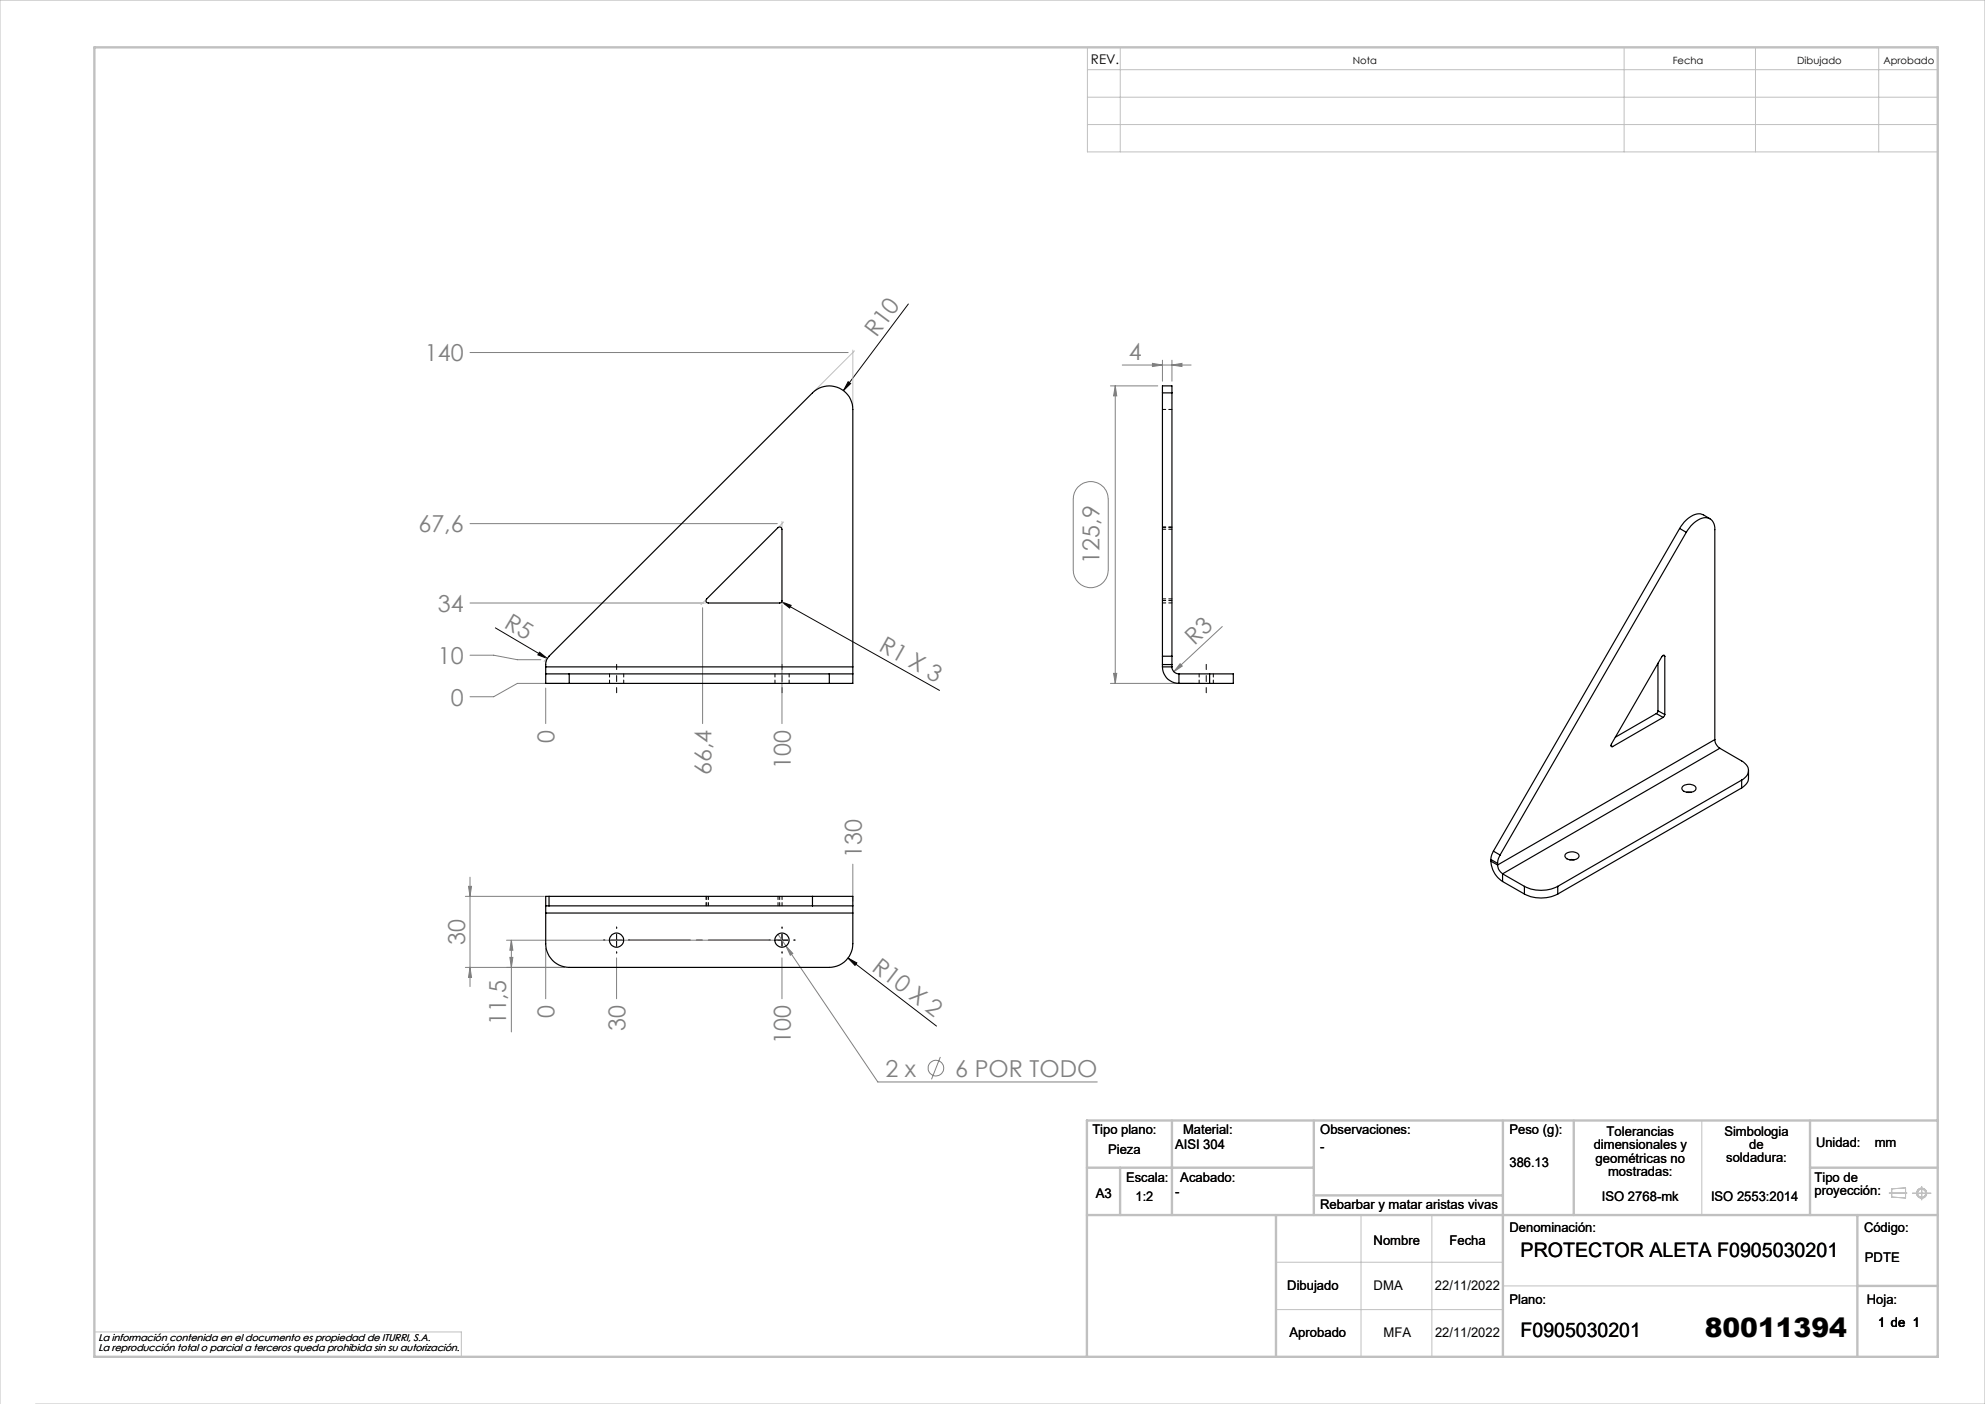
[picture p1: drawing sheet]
<svg xmlns="http://www.w3.org/2000/svg" width="420mm" height="297mm" viewBox="0 0 420 297" stroke-linecap="round" stroke-linejoin="round" font-family="sans-serif">
<g fill="none" stroke="#c0c0c0" stroke-width=".21">
<path d="M230.1 10h179.9v22.1h-179.9zM230.1 14.7h179.9M237 10v22.1M343.6 10v22.1M371.4 10v22.1M397.5 10v22.1M230.1 20.6h179.9M230.1 26.3h179.9M180.4 74v12.1M180.8 74.2l-8.5 8.6M165.5 110.3v1.2M165.8 110.4l-.8 .9"/>
<path d="M115.5 139.1v1M115.8 139.2l-.7 .7M148.2 127.6h1.2M149.2 127.1l-.9 .8M165.9 127.6h-.4v.5M360.1 237v20M288 257v30M303 257v30M399.7 252.4h3.8M400.3 251.5l2.9-.2v2.1l-2.9-.2zM404.6 252.4h4M406.6 251v2.8"/>
<path d="M270 267h48M270 277h48M318 272h75M0 297v-297h420v297h-412.5M20 281.8h77.6v5.2"/>
<circle cx="406.6" cy="252.4" r=".86"/>
<circle cx="406.6" cy="252.4" r="1.07"/>
</g>
<g fill="none" stroke="#c0c0c0" stroke-width=".5">
<path d="M20 10h390v277h-390zM248 237v20M278 237v20M318 237v50M333 237v20M383 237v20M410 237h-180v50M230 257h180M230 247h48M237 247v10M270 257v30M278 252.9h40"/>
<path d="M383 247h27M393 257v30M393 272h17"/>
</g>
<g fill="none" stroke="#808080" stroke-width=".21">
<path d="M99.4 74.6h80.1M237.5 77.2h14.5M243.8 76.9l2.2 .3-2.2 .3zM246 76.2v4.4M248 77.2l2.1-.3v.6zM248 76.2v4.4M235 81.6h10M236 81.6v63M236 81.6l.3 2.1h-.7zM99.4 110.8h65.1M228.1 103a3.7 3.7 0 0 1 4-.9 3.7 3.7 0 0 1 2.4 3.5v15a3.7 3.7 0 0 1-3.7 3.7 3.7 3.7 0 0 1-3.7-3.7v-15.3a3.3 3.3 0 0 1 1-2.3zM99.4 138.6h5.1l5 1h4.9"/>
<path d="M99.4 127.6h49.5M148.7 128.5v24.6M165.5 128.1v25M258.6 132.5l-10.2 9.6M115.5 145.6v7.5M119.5 144.6h-10l-5 2.8h-5.1M235 144.6h17.7M235.6 142.4h.7l-.3 2.2zM249.7 140.4l.5 .5-1.8 1.2zM98.5 189.6h16.7M99.1 187.5h.7l-.4 2.1zM99.4 185.6v23.1"/>
<path d="M107.2 198.9h57.3M108.2 198.9l.3 2.1h-.6zM108.2 198.9v19.4M164.6 197.6l21.1 31.3h46.5M180.4 182.8v7.8M99.4 204.6l.4 2.2h-.7zM107.9 202.5h.6l-.3 2.1zM115.5 200.6v10.7M119.5 204.6h-21M130.5 202.6v8.7M165.5 202.6v8.7M166.3 200.1l1.4 1.6-.5 .4z"/>
<path d="M199 223.6l-1.9 4.7"/>
<circle cx="198" cy="226" r="1.64"/>
</g>
<path d="M192.2 64.3l-13.7 18.3M179.5 80.7l.5 .4-1.5 1.5zM104.8 132.8l11 6.5M114.2 138l1.6 1.3-2-.8zM165.4 127.3l2 .8-.3 .5zM165.4 127.3l33.4 18.7M179.4 202.7l1.9 1-.4 .5zM179.4 202.7l18.8 14.4" fill="none" stroke="#130000" stroke-width=".21"/>
<path d="M130.5 146.5v-6M165.5 146.5v-6M255.2 146.5v-6" fill="none" stroke="#000" stroke-width=".21" stroke-dasharray="15.2 1.3 1.3 1.3" stroke-dashoffset="14.1"/>
<path d="M128 198.9h-.3M130.5 196.4v-.3M133 198.9h.2M163 198.9h-.3M165.5 196.4v-.3M165.5 198.9v-1.3M165.5 198.9h-1.3M165.5 198.9v1.2M165.5 198.9h1.2M168 198.9h.2M130.5 201.4v.2M165.5 201.4v.2" fill="none" stroke="#300000" stroke-width=".21" stroke-dasharray="15.2 1.3 1.3 1.3"/>
<path d="M133 198.9h30" fill="none" stroke="#300000" stroke-width=".21" stroke-dasharray="15.2 1.3 1.3 1.3" stroke-dashoffset="2.1"/>
<path d="M129.2 198.9h2.5M130.5 197.6v2.5M164.2 198.9h2.5M165.5 197.6v2.5" fill="none" stroke="#300000" stroke-width=".21"/>
<g fill="#130000">
<path d="M179.4 202.7l1.9 1-.4 .5z"/>
<path d="M114.2 138l1.6 1.3-2-.8zM179.5 80.7l.5 .4-1.5 1.5zM165.4 127.3l2 .8-.3 .5z"/>
</g>
<g fill="#808080">
<path d="M166.3 200.1l1.4 1.6-.5 .4z"/>
<path d="M249.7 140.4l.5 .5-1.8 1.2z"/>
<path d="M248 77.2l2.1-.3v.6zM243.8 76.9l2.2 .3-2.2 .3z"/>
<path d="M99.4 204.6l.4 2.2h-.7zM99.1 187.5h.7l-.4 2.1z"/>
<path d="M108.2 198.9l.3 2.1h-.6zM107.9 202.5h.6l-.3 2.1zM236 81.6l.3 2.1h-.7zM235.6 142.4h.7l-.3 2.2z"/>
</g>
<g fill="none" stroke="#000" stroke-width=".25">
<path d="M246 83.1v-1.5h2v1.5M246 83.1v55.7M246 83.1h2M248 83.1v55.7M164.6 111.6a.5 .5 0 0 1 .5-.1 .5 .5 0 0 1 .4 .5v15.2l-.2 .2-.2 .2h-15.2a.5 .5 0 0 1-.5-.3 .5 .5 0 0 1 .1-.6zM355.4 111.8l1.4 .8M355.4 111.8l-39.4 68.3M356.8 112.6a5.2 5.2 0 0 1 4.4-3.1 2.13 2.13 0 0 1 1.6 2.5v44.5M356.8 112.6l-39.4 68.3M361.8 109.7a3.9 3.9 0 0 0-2.4-1 5.6 5.6 0 0 0-4 3.1M246 138.8v1.8M246 138.8h2"/>
<path d="M248 138.8v1.8M351.9 138.6l.3 .2M352.2 138.8a.32 .32 0 0 0-.3-.2 .32 .32 0 0 0-.3 .3l-10.6 18.5a.31 .31 0 0 0-.2 .4 .31 .31 0 0 0 .4 .1M352.2 138.8v12.4M115.5 142.6h4.9M115.5 142.6v2h4.9M115.5 141.1v1.5M115.5 141.1a2.85 2.85 0 0 1 .7-2.3l55.7-55.7a5 5 0 0 1 5.5-1.1 5 5 0 0 1 3 4.6v54.5M115.5 141.1h64.9M120.4 142.6v2M120.4 142.6h55.1M120.4 144.6h55.1"/>
<path d="M175.5 142.6h4.9M175.5 142.6v2M180.4 142.6v2h-4.9M180.4 141.1v1.5M246 141.1a3.5 3.5 0 0 0 3.4 3.5M246 141.1h2M246 140.6h2M246 140.6v.5M248 141.1a1.45 1.45 0 0 0 1.4 1.5M248 140.6v.5M249.4 142.6h6.5M249.4 144.6h6.5"/>
<path d="M249.4 142.6v2M255.9 142.6h5v2h-5M255.9 142.6v2M340.9 157.7l.3 .2M350.4 151l1.5 .8M350.4 151l-8.6 5M350.8 150.4l-.1 .3-.3 .3M350.8 150.4l1.4 .8M350.8 140.3v10.1M351.9 151.8l-10.7 6.1M352.2 151.2l-.3 .6M362.8 156.5a2.34 2.34 0 0 0 1.1 1.8"/>
<path d="M362.8 156.5l-45.9 26.5M363.9 158.3l4.6 2.7a2.15 2.15 0 0 1 1.5 2 2.15 2.15 0 0 1-1.5 2M363.9 158.3l-46 26.6M356 166.4a1.94 1.94 0 0 1 2.8 .2 1.39 1.39 0 0 1-2 1 .79 .79 0 0 1-.8-.4 .79 .79 0 0 1 0-.8zM356.9 167.6h1M368.5 165l-38.9 22.5M368.5 165v1.7M368.5 166.7l-38.9 22.4M370 163l-.1 2.3-.4 .6-1 .8M115.5 191.6h.7M115.5 191.6v1.5M115.5 193.1v6.5a5 5 0 0 0 4.9 5h55.1a5 5 0 0 0 4.9-5v-6.5"/>
<path d="M115.5 193.1h64.9M116.2 189.6h-.7v2M116.2 189.6v2M116.2 191.6h55.7M116.2 189.6h55.7M171.9 191.6h8.5M171.9 189.6h8.5v2M171.9 189.6v2M180.4 191.6v1.5M315.5 182.2a5.5 5.5 0 0 0 2.4 4.3M315.5 181.8l1.4 .8M315.5 182.2l1.4 .8"/>
<path d="M315.5 181.8v.4M316 180.1l-.4 .8-.1 .9M316 180.1l1.4 .8M316.9 183a2.48 2.48 0 0 0 1 1.9M316.9 182.6v.4M317.4 180.9l-.4 .8-.1 .9M317.9 184.9l4.6 2.6M317.9 184.9v1.6M317.9 186.5l4.6 2.6M322.5 187.5a7.8 7.8 0 0 0 7.1 0M322.5 189.1a7.8 7.8 0 0 0 7.1 0M322.5 187.5v1.6"/>
<path d="M329.6 187.5v1.6M331.3 180.7a1.94 1.94 0 0 1 2.8 .2 1.39 1.39 0 0 1-2 1 .82 .82 0 0 1-.8-1.2zM332.1 181.9h1"/>
<circle cx="130.4" cy="198.9" r="1.5"/>
<circle cx="165.5" cy="198.9" r="1.48"/>
</g>
<g fill="none" stroke="#000" stroke-width=".21" stroke-dasharray="1.3 .6" stroke-dashoffset=".6">
<path d="M246 86.6h2M246 111.6h2M248 112h-2M248 111.5h-2M246 127.5h2M246 127h2M248 126.7h-2M129 142.5v2M132 144.5v-2M164 142.5v2M167 144.5v-2M253.7 142.5v2"/>
<path d="M256.7 144.5v-2M149.4 189.6v2M149.5 191.6v-2M149.9 189.6v2M164.6 189.6v2M165 191.6v-2M165.5 191.6v-2"/>
</g>
<text font-size="5.6" x="360.7" y="282.8">80011394</text>
<g font-size="4.9" fill="#808080">
<text x="185.5" y="71.5" transform="rotate(-53 185.5 71.5)">R10</text>
<text x="89.9" y="76.4">140</text>
<text x="238.8" y="76.1">4</text>
<text x="88.5" y="112.6">67,6</text>
<text x="232.7" y="119.2" transform="rotate(-90 232.7 119.2)">125,9</text>
<text x="92.6" y="129.4">34</text>
<text x="106.5" y="132.7" transform="rotate(31 106.5 132.7)">R5</text>
<text x="185.8" y="137.5" transform="rotate(29 185.8 137.5)">R1 X 3</text>
<text x="252.8" y="136.6" transform="rotate(-44 252.8 136.6)">R3</text>
<text x="92.6" y="140.5">10</text>
<text x="95.4" y="149.3">0</text>
<text x="117.3" y="157.2" transform="rotate(-90 117.3 157.2)">0</text>
<text x="150.6" y="164" transform="rotate(-90 150.6 164)">66,4</text>
<text x="167.3" y="162.6" transform="rotate(-90 167.3 162.6)">100</text>
<text x="182.3" y="181.4" transform="rotate(-90 182.3 181.4)">130</text>
<text x="98.4" y="199.8" transform="rotate(-90 98.4 199.8)">30</text>
<text x="184.3" y="205.1" transform="rotate(38 184.3 205.1)">R10 X 2</text>
<text x="117.3" y="215.3" transform="rotate(-90 117.3 215.3)">0</text>
<text x="107.1" y="216.9" transform="rotate(-90 107.1 216.9)">11,5</text>
<text x="132.3" y="218.1" transform="rotate(-90 132.3 218.1)">30</text>
<text x="167.3" y="220.8" transform="rotate(-90 167.3 220.8)">100</text>
<text x="187.3" y="227.8">2 x</text>
<text x="202.1" y="227.8">6 POR TODO</text>
</g>
<g font-size="4.2" fill="#010000">
<text x="321.7" y="265.9">PROTECTOR ALETA F0905030201</text>
<text x="321.7" y="282.8">F0905030201</text>
</g>
<g font-size="2.8" fill="#010000">
<text x="230.8" y="13.6">REV.</text>
<text x="231.1" y="239.9">Tipo plano:</text>
<text x="250.3" y="239.9">Material:</text>
<text x="279.3" y="239.9">Observaciones:</text>
<text x="319.4" y="239.9">Peso (g):</text>
<text x="234.5" y="244.1">Pieza</text>
<text x="248.6" y="243">AISI 304</text>
<text x="279.3" y="243.4">-</text>
<text x="337.2" y="243.1">dimensionales y</text>
<text x="337.6" y="246">geométricas no</text>
<text x="339.9" y="240.3">Tolerancias</text>
<text x="364.9" y="240.2">Simbologia</text>
<text x="365.3" y="245.9">soldadura:</text>
<text x="370.1" y="243">de</text>
<text x="384.2" y="242.7">Unidad:</text>
<text x="396.7" y="242.7">mm</text>
<text x="238.3" y="250">Escala:</text>
<text x="249.7" y="250">Acabado:</text>
<text x="319.4" y="246.9">386.13</text>
<text x="340.2" y="248.8">mostradas:</text>
<text x="383.9" y="250">Tipo de</text>
<text x="231.9" y="253.4">A3</text>
<text x="240.3" y="254">1:2</text>
<text x="248.6" y="252.9">-</text>
<text x="279.3" y="255.7">Rebarbar y matar aristas vivas</text>
<text x="338.9" y="254">ISO 2768-mk</text>
<text x="362" y="254">ISO 2553:2014</text>
<text x="383.9" y="252.8">proyección:</text>
<text x="290.6" y="263.3">Nombre</text>
<text x="306.7" y="263.3">Fecha</text>
<text x="319.4" y="260.6">Denominación:</text>
<text x="394.4" y="260.6">Código:</text>
<text x="394.6" y="266.9">PDTE</text>
<text x="272.4" y="273">Dibujado</text>
<text x="290.6" y="273">DMA</text>
<text x="303.6" y="273">22/11/2022</text>
<text x="319.4" y="275.8">Plano:</text>
<text x="395" y="275.8">Hoja:</text>
<text x="397.4" y="280.6">1 de 1</text>
<text x="272.8" y="282.8">Aprobado</text>
<text x="292.7" y="282.8">MFA</text>
<text x="303.6" y="282.8">22/11/2022</text>
</g>
<g font-size="2.1" fill="#010000">
<text x="286.2" y="13.6">Nota</text>
<text x="353.9" y="13.6">Fecha</text>
<text x="380.3" y="13.6">Dibujado</text>
<text x="398.5" y="13.6">Aprobado</text>
<text x="20.8" y="283.7">La información contenida en el documento es propiedad de ITURRI, S.A.</text>
<text x="20.8" y="285.7">La reproducción total o parcial a terceros queda prohibida sin su autorización.</text>
</g>
</svg>
